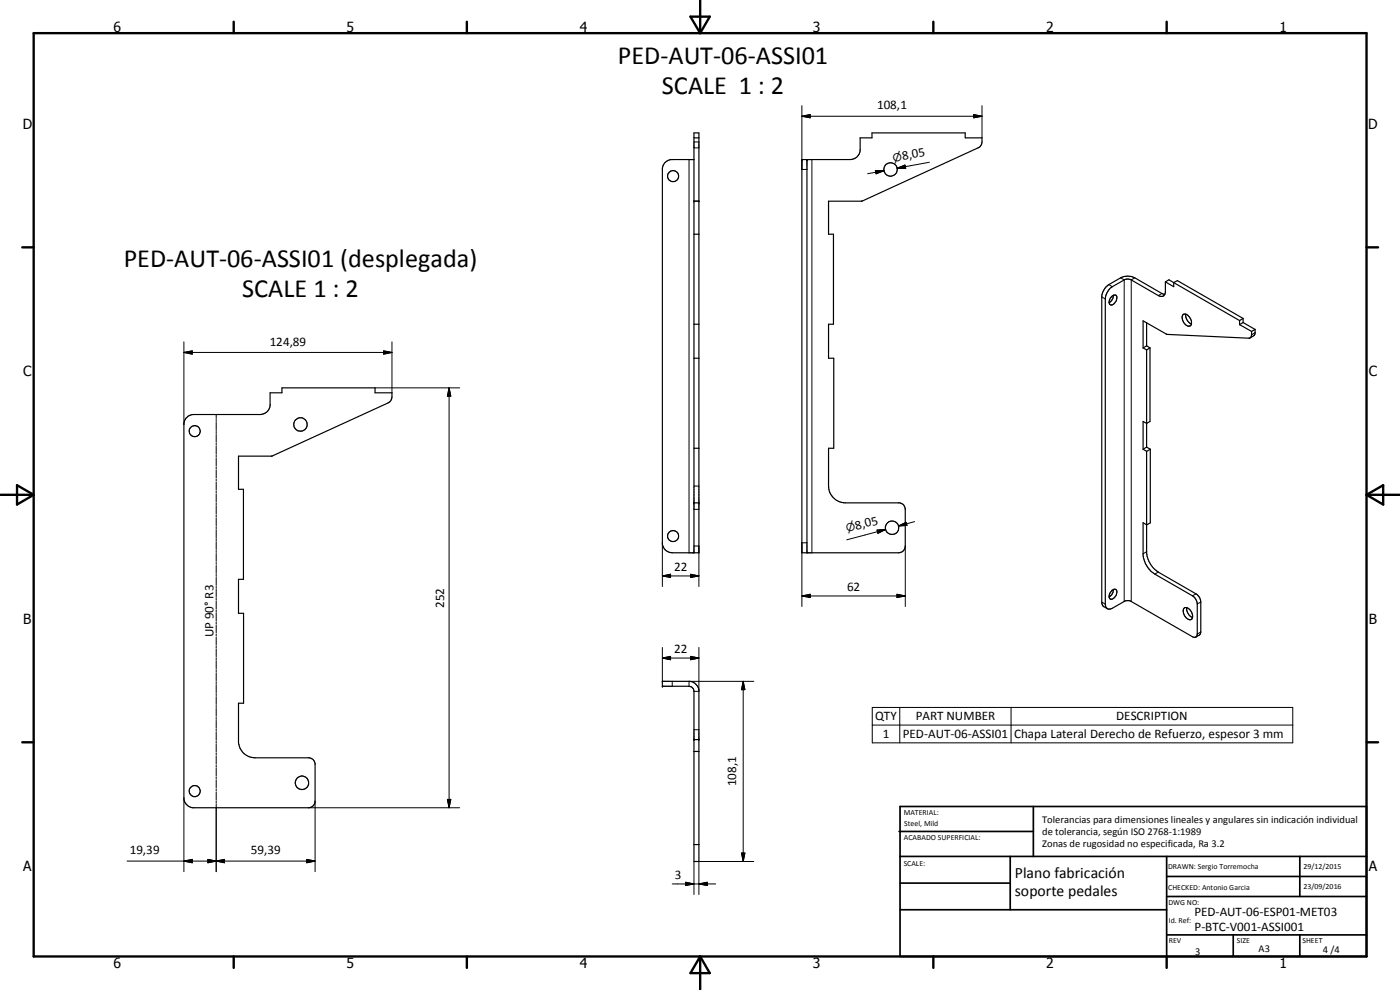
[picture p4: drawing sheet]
<svg xmlns="http://www.w3.org/2000/svg" width="420mm" height="297mm" viewBox="0 0 420 297" stroke-linecap="round" stroke-linejoin="round" font-family="sans-serif">
<g fill="none" stroke="#000" stroke-width=".35">
<path d="M208.3 47.9h-6.9a2.97 2.97 0 0 0-2.6 2.6v112.7a3 3 0 0 0 2.9 2.7h8.1v-126h-1.5v126M208.3 41.4h1.5M240.7 47.9h14.5a3 3 0 0 0 2.9-2.6v-3.9h3.6v-1.5h28v1.5h5l-.1 1.8-.8 1-35 16.1-10.1 .1v9.9h1.4v27h-1.4v10.2h1.5v27h-1.5v11.3a5.1 5.1 0 0 0 4.9 5.1h16.4l1 .4 .6 .8 .1 .7v11a2 2 0 0 1-2 2.1h-29zM242.2 47.9v118M208.3 70.3h1.5M208.3 60.4h1.5M208.3 97.3h1.5M333.6 89a.85 .85 0 0 1 1-.4 .85 .85 0 0 1 .6 .9 2.19 2.19 0 0 1-1.9 2 1.56 1.56 0 0 1 .3-2.5zM334.1 88.6a2.54 2.54 0 0 1-1.2 2.2M344.1 96.9v6.9M349.6 88.3l-.9-.2-8.1-4.7a4.9 4.9 0 0 0-4.3 0l-3.5 2a5.1 5.1 0 0 0-2.1 3.4v92.2l.4 .9 1.2 .7M349.7 84.6l1.1-.7 1.4 .9"/>
<path d="M349.7 84.6v3.2a1.29 1.29 0 0 1-.7 1.1 1.29 1.29 0 0 1-1.4-.2l-8.3-4.8-.6-.2-1.1 .2-3.8 2.1a4.9 4.9 0 0 0-2.1 3.7v91.6l.2 .8 .4 .5M349.7 84.6l2.5 1.4v-1.2M352.2 84.8l1.1-.6 19.8 11.3M352.2 84.8l19.8 11.4M355.1 94.4a1.5 1.5 0 0 1 1.9 .8l.6 1.2v.9a.97 .97 0 0 1-1.7 .2 2.55 2.55 0 0 1-.8-3.1zM355.9 94.3a2.83 2.83 0 0 0 1.7 2.9M372 97.4l3.6 2M372 96.2v1.2M373.1 95.5v1.3M373.1 96.8l3.6 2M373.1 96.8l-1.1 .6M373.1 95.5l-1.1 .7"/>
<path d="M375.6 99.4l-.1 1.5-.5 .6-24.9-1.2-7-4v8.1M376.7 98.8l-.2 1.7-1.3 .9M376.7 98.8l-1.1 .6M208.3 107.5h1.5M343.1 104.4l1 .6M344.1 105v29.2M344.1 103.8l1 .6M344.1 103.8l-1 .6M345.1 104.4v22l-1 .6-1-.6v8.4M345.1 104.4l-1 .6M55.8 125.5l.9-.7 1.1-.4h20.3a3 3 0 0 0 3-2.6v-3.9h3.5v-1.5h28v1.5h5l-.1 1.8-.3 .6-.8 .6-34.7 15.9-10.1 .1v9.9h1.5v27h-1.5v10.2h1.5v27h-1.5v11.9a5 5 0 0 0 5 4.5l16.6 .1a1.89 1.89 0 0 1 1.4 1.5v11.7a1.98 1.98 0 0 1-2 1.7h-34.8a3.1 3.1 0 0 1-2.6-2.6v-112.8zM208.3 134.5h1.5"/>
<path d="M343.1 134.8l1 .6M344.1 135.4v30.6a7.8 7.8 0 0 0 3.5 5.7l11.3 6.5a3 3 0 0 1 1.5 2.4v9l-.3 .8-1.2 .7M344.1 134.2l1.1 .6M344.1 134.2l-1 .6M345.2 134.8v22.1l-1.1 .6-1-.7v9.8a7.8 7.8 0 0 0 3.5 5.7l11.3 6.5a3.2 3.2 0 0 1 1.4 2.4v9l-.1 .6-.6 .4-.7-.1-18.9-10.8h-1.4l-4 2.3h-1.3M345.2 134.8l-1.1 .6M208.3 150.9h1.5M333.6 177.3a.87 .87 0 0 1 .8-.5 .87 .87 0 0 1 .8 .5 2 2 0 0 1-2 2.4 1.9 1.9 0 0 1 .4-2.4zM334.1 176.9l-.4 1.5-.8 .7M356.2 182.3a2.88 2.88 0 0 0 1.7 3M356.2 182.3h-.2a1.03 1.03 0 0 0-.8 1.6 1.91 1.91 0 0 0 2.5 1.8l.2-.4M356.2 182.3a2.94 2.94 0 0 1 1.7 3"/>
<path d="M198.8 204.4h8a3 3 0 0 1 3 2.7v51.4h-1.5l-.1-51.4-.6-.9-.8-.3h-8zM208.3 221.9h1.5M208.3 225.5h1.5M208.3 253.4h1.5"/>
<circle cx="202" cy="52.9" r="1.64"/>
<circle cx="267.3" cy="50.8" r="2.01"/>
<circle cx="58.4" cy="129.4" r="1.65"/>
<circle cx="90.2" cy="127.3" r="2.01"/>
<circle cx="267.7" cy="158.3" r="2.03"/>
<circle cx="202" cy="160.8" r="1.67"/>
<circle cx="58.4" cy="237.4" r="1.67"/>
<circle cx="90.6" cy="234.9" r="2.01"/>
</g>
<g fill="#000">
<circle cx="240.7" cy="47.9" r=".18"/>
<circle cx="242.2" cy="47.9" r=".18"/>
<circle cx="208.3" cy="60.3" r=".18"/>
<circle cx="209.8" cy="60.3" r=".18"/>
<circle cx="208.3" cy="150.9" r=".18"/>
<circle cx="209.8" cy="150.9" r=".18"/>
<circle cx="198.8" cy="204.4" r=".18"/>
<circle cx="198.8" cy="205.9" r=".18"/>
<circle cx="208.3" cy="221.9" r=".18"/>
<circle cx="209.8" cy="221.9" r=".18"/>
</g>
<g fill="none" stroke="#000" stroke-width=".3">
<path d="M240.7 34.9l2.5-.5v.9zM240.7 31.7v19.1h1.5M240.7 34.9h54M292.2 34.4l2.5 .5-2.5 .4zM294.7 31.7v9.7M206.8 47.9v118M208.3 44.4h1.5M208.3 42.6h1.5M243.7 47.9v118M262.7 51.2h2.6l-2.4 1zM265.3 51.2l-4.9 .9M269.3 50.5l2.3-1 .2 1z"/>
<path d="M271.7 50l-2.4 .5M278.9 48.7l-9.6 1.8M208.3 60.3h1.5M330.7 89.1l1 .6M332.8 85.4l1 .6M336.3 83.4l1.1 .6v96.5M340.6 83.4l-1.1 .6v96.5M348.7 88.1l-1.1 .6M376.7 99.8l-1.1 .7M55.2 105.7l2.5-.4v1zM55.2 102.6v24.8M55.2 105.7h62.4"/>
<path d="M112.6 116.4h25.4M115.1 105.3l2.5 .4-2.5 .6zM117.6 102.6v15.3M134.8 116.4l.5 2.5h-1zM134.8 116.4v126M64.9 124.4v1.2M64.9 125.9v.5M64.9 126.7v2.5M64.9 129.4v.6M64.9 130.3v2.4M64.9 133v.6M64.9 133.9v2.4"/>
<path d="M64.9 136.6v.6M64.9 137.5v2.4M64.9 140.2v.6M64.9 141.1v2.3M64.9 143.8v.5M64.9 144.7v2.3M64.9 147.3v.6M64.9 148.2v2.4M64.9 150.9v.6M64.9 151.8v2.4M64.9 154.5v.6M64.9 155.4v2.3"/>
<path d="M64.9 158v.6M64.9 158.9v2.4M208.3 152.8h1.5M208.3 145.8h1.5M263.2 159l2.6-.1-2.3 1.1zM265.8 158.9l-2.5 .6M265.8 158.9l-11.7 3.1M269.7 157.8l2.2-1.1 .3 .9zM274.5 156.5l-4.8 1.3M64.9 161.6v.6M64.9 162.5v2.4M64.9 165.2v.6"/>
<path d="M64.9 166.1v2.3M64.9 168.8v.5M64.9 169.7v2.3M64.9 172.3v.6M64.9 173.2v2.4M64.9 175.9v.6M64.9 176.8v2.4M64.9 179.5v.6M198.8 172.8l2.4-.5v1zM198.8 162.9v13.1M198.8 172.8h11M207.3 172.3l2.5 .5-2.5 .5z"/>
<path d="M208.3 163.8h1.5v12.2M240.7 178.8l2.5-.5v1zM240.7 178.8h31M242.2 162.9h-1.5v19.1M269.2 178.3l2.5 .5-2.5 .5zM271.7 163.8v18.2M344.1 165.5l-1 .7M347.6 171.7l-1 .6M358.9 178.2l-1 .6M64.9 180.4v2.4M64.9 183v.7M64.9 183.9v2.5"/>
<path d="M64.9 186.6v.6M64.9 187.5v2.4M64.9 190.2v.6M64.9 191.1v2.4M64.9 193.8v.6M64.9 194.7v2.4M64.9 197.4v.6M64.9 198.2v2.5M198.8 197.4l2.4-.5v1.1zM198.8 197.4h11M198.8 194.3v10.1M207.3 196.9l2.5 .5-2.5 .6z"/>
<path d="M209.8 194.3v13.1h-1.5M330.7 180.6l1 .7M360.4 180.6l-1.1 .6M360.4 189.6l-1.1 .6M64.9 201v.5M64.9 201.8v2.4M64.9 204.5v.6M64.9 205.4v2.4M64.9 208.1v.6M64.9 209v2.4M64.9 211.7v.6M64.9 212.6v2.3"/>
<path d="M64.9 215.3v.6M64.9 216.2v2.3M64.9 218.8v.6M64.9 219.7v2.4M201.7 204.4v1.5M208.3 218.9h1.5M223 204.4l.6 2.5h-1.1zM223 204.4v54.1M226.2 204.4h-19.4v1.5M261.8 212.3h126.2v10.6h-126.2zM261.8 217.6h126.2M270 212.3v10.6"/>
<path d="M303.4 212.3v10.6M55.2 239.4v22.1M64.9 222.4v.6M64.9 223.3v2.4M64.9 226v.6M64.9 226.9v2.3M64.9 229.5v.7M64.9 230.4v2.4M64.9 233.1v.6M64.9 234v2.4M64.9 236.7v.6M64.9 237.6v2.4"/>
<path d="M134.3 239.9h1l-.5 2.5zM38.1 258.4h56.5M55.2 258.4l2.5-.5v1zM62.4 257.9l2.5 .5-2.5 .5zM62.4 257.9l5 1v-1l-5 1zM64.9 258.4l2.5-.5v1zM64.9 240.3v.6M64.9 241.2v20.3M92.1 257.9l2.5 .5-2.5 .5zM92.6 242.4h45.4M94.6 240.4v21.1M208.3 258.5v9.9"/>
<path d="M222.5 255.9h1.1l-.6 2.6zM226.2 258.5h-16.4v9.9M201.7 265.2h13.1M205.8 264.7l2.5 .5-2.5 .5zM209.8 265.2l2.4-.5v1z"/>
</g>
<g fill="none" stroke="#000" stroke-width=".71">
<path d="M10.1 9.9h400v277.1h-400zM70.1 6.5v3.4M140.1 6.5v3.4M207.2 5h5.8l-2.9 4.9zM210.1 0v9.9M280.1 6.5v3.4M350.1 6.5v3.4M6.7 74.2h3.4M410.1 74.2h3.5M.1 148.5h10M5.1 145.6l5 2.9-5 2.9zM410.1 148.5h10"/>
<path d="M410.1 148.5l5-2.9v5.8zM6.7 222.7h3.4M410.1 222.7h3.5M70.1 287v3.4M140.1 287v3.4M210.1 287v10M210.1 287l2.9 5h-5.8zM280.1 287v3.4M350.1 287v3.4"/>
</g>
<g fill="none" stroke="#000" stroke-width=".51">
<path d="M269.8 249.5h40.3M270.1 242h140v45h-140zM270.1 257h140M303.2 257v16M310.1 242v15M350.1 257v30M390.1 257v12M270.1 265h33.1M270.1 273h80M350.1 269h60M350.1 263h60M350.1 280.5h60"/>
<path d="M370.1 280.5v6.5M390.1 280.5v6.5"/>
</g>
<g fill="#000">
<path d="M240.7 34.9l2.5-.5v.9zM292.2 34.4l2.5 .5-2.5 .4zM262.7 51.2h2.6l-2.4 1zM269.3 50.5l2.3-1 .2 1zM55.2 105.7l2.5-.4v1zM115.1 105.3l2.5 .4-2.5 .6zM134.8 116.4l.5 2.5h-1zM269.7 157.8l2.2-1.1 .3 .9zM198.8 172.8l2.4-.5v1zM207.3 172.3l2.5 .5-2.5 .5zM240.7 178.8l2.5-.5v1zM263.2 159l2.6-.1-2.3 1.1z"/>
<path d="M269.2 178.3l2.5 .5-2.5 .5zM198.8 197.4l2.4-.5v1.1zM207.3 196.9l2.5 .5-2.5 .6zM223 204.4l.6 2.5h-1.1zM134.3 239.9h1l-.5 2.5zM55.2 258.4l2.5-.5v1zM62.4 257.9l2.5 .5-2.5 .5zM64.9 258.4l2.5-.5v1zM92.1 257.9l2.5 .5-2.5 .5zM222.5 255.9h1.1l-.6 2.6zM205.8 264.7l2.5 .5-2.5 .5zM209.8 265.2l2.4-.5v1z"/>
</g>
<g font-size="7.9">
<text x="185.4" y="19.2">PED-AUT-06-ASSI01</text>
<text x="198.7" y="28.2">SCALE 1 : 2</text>
<text x="37.1" y="80.2">PED-AUT-06-ASSI01 (desplegada)</text>
<text x="72.7" y="89.2">SCALE 1 : 2</text>
</g>
<g font-size="4.7">
<text x="304.6" y="263.5">Plano fabricación</text>
<text x="304.6" y="268.9">soporte pedales</text>
</g>
<g font-size="4.2">
<text x="34" y="9.6">6</text>
<text x="104" y="9.6">5</text>
<text x="174" y="9.6">4</text>
<text x="244" y="9.6">3</text>
<text x="314" y="9.6">2</text>
<text x="384" y="9.6">1</text>
<text x="6.8" y="38.7">D</text>
<text x="410.6" y="38.7">D</text>
<text x="7" y="112.9">C</text>
<text x="410.8" y="112.9">C</text>
<text x="7" y="187.1">B</text>
<text x="410.8" y="187.1">B</text>
<text x="7" y="261.4">A</text>
<text x="410.8" y="261.4">A</text>
<text x="34" y="290.4">6</text>
<text x="104" y="290.4">5</text>
<text x="174" y="290.4">4</text>
<text x="244" y="290.4">3</text>
<text x="314" y="290.4">2</text>
<text x="384" y="290.4">1</text>
</g>
<g font-size="3.9">
<text x="263.2" y="32.8">108,1</text>
<text x="270.9" y="48" transform="rotate(-10 270.9 48)">8,05</text>
<text x="81" y="103.7">124,89</text>
<text x="257" y="159" transform="rotate(-15 257 159)">8,05</text>
<text x="202.3" y="171.3">22</text>
<text x="254.2" y="177.2">62</text>
<text x="133.3" y="182.4" transform="rotate(-90 133.3 182.4)">252</text>
<text x="64.1" y="191.3" transform="rotate(-90 64.1 191.3)">UP 90° R3</text>
<text x="202.3" y="195.9">22</text>
<text x="262.7" y="216.2">QTY</text>
<text x="264.9" y="221.5">1</text>
<text x="271" y="221.5">PED-AUT-06-ASSI01</text>
<text x="274.8" y="216.2">PART NUMBER</text>
<text x="304.4" y="221.6">Chapa Lateral Derecho de Refuerzo, espesor 3 mm</text>
<text x="335" y="216.2">DESCRIPTION</text>
<text x="220.9" y="236" transform="rotate(-90 220.9 236)">108,1</text>
<text x="38.9" y="256.3">19,39</text>
<text x="75.3" y="256.3">59,39</text>
<text x="202.6" y="263.7">3</text>
<text x="358.5" y="275">PED-AUT-06-ESP01-MET03</text>
<text x="358.5" y="279.4">P-BTC-V001-ASSI001</text>
</g>
<g font-size="3.3">
<text x="268.2" y="48.5" transform="rotate(-10 268.2 48.5)">⌀</text>
<text x="254.3" y="159.7" transform="rotate(-15 254.3 159.7)">⌀</text>
</g>
<g font-size="3.1">
<text x="312.7" y="246.8">Tolerancias para dimensiones lineales y angulares sin indicación individual</text>
<text x="312.7" y="250.4">de tolerancia, según ISO 2768-1:1989</text>
<text x="312.7" y="254">Zonas de rugosidad no especificada, Ra 3.2</text>
<text x="358.7" y="286.4">3</text>
<text x="377.7" y="285.6">A3</text>
<text x="397" y="285.9">4 /4</text>
</g>
<g font-size="2.4">
<text x="271.2" y="244.4">MATERIAL:</text>
<text x="271.3" y="252">ACABADO SUPERFICIAL:</text>
<text x="271.4" y="247.9">Steel, Mild</text>
<text x="271.2" y="259.7">SCALE:</text>
<text x="350.6" y="260.8">DRAWN: Sergio Torremocha</text>
<text x="391.2" y="260.6">29/12/2015</text>
<text x="350.6" y="267">CHECKED: Antonio Garcia</text>
<text x="391.2" y="266.7">23/09/2016</text>
<text x="350.6" y="271.4">DWG NO:</text>
<text x="350.8" y="276.9">Id. Ref:</text>
<text x="350.8" y="282.8">REV</text>
<text x="371.2" y="282.9">SIZE</text>
<text x="390.9" y="282.9">SHEET</text>
</g>
</svg>
